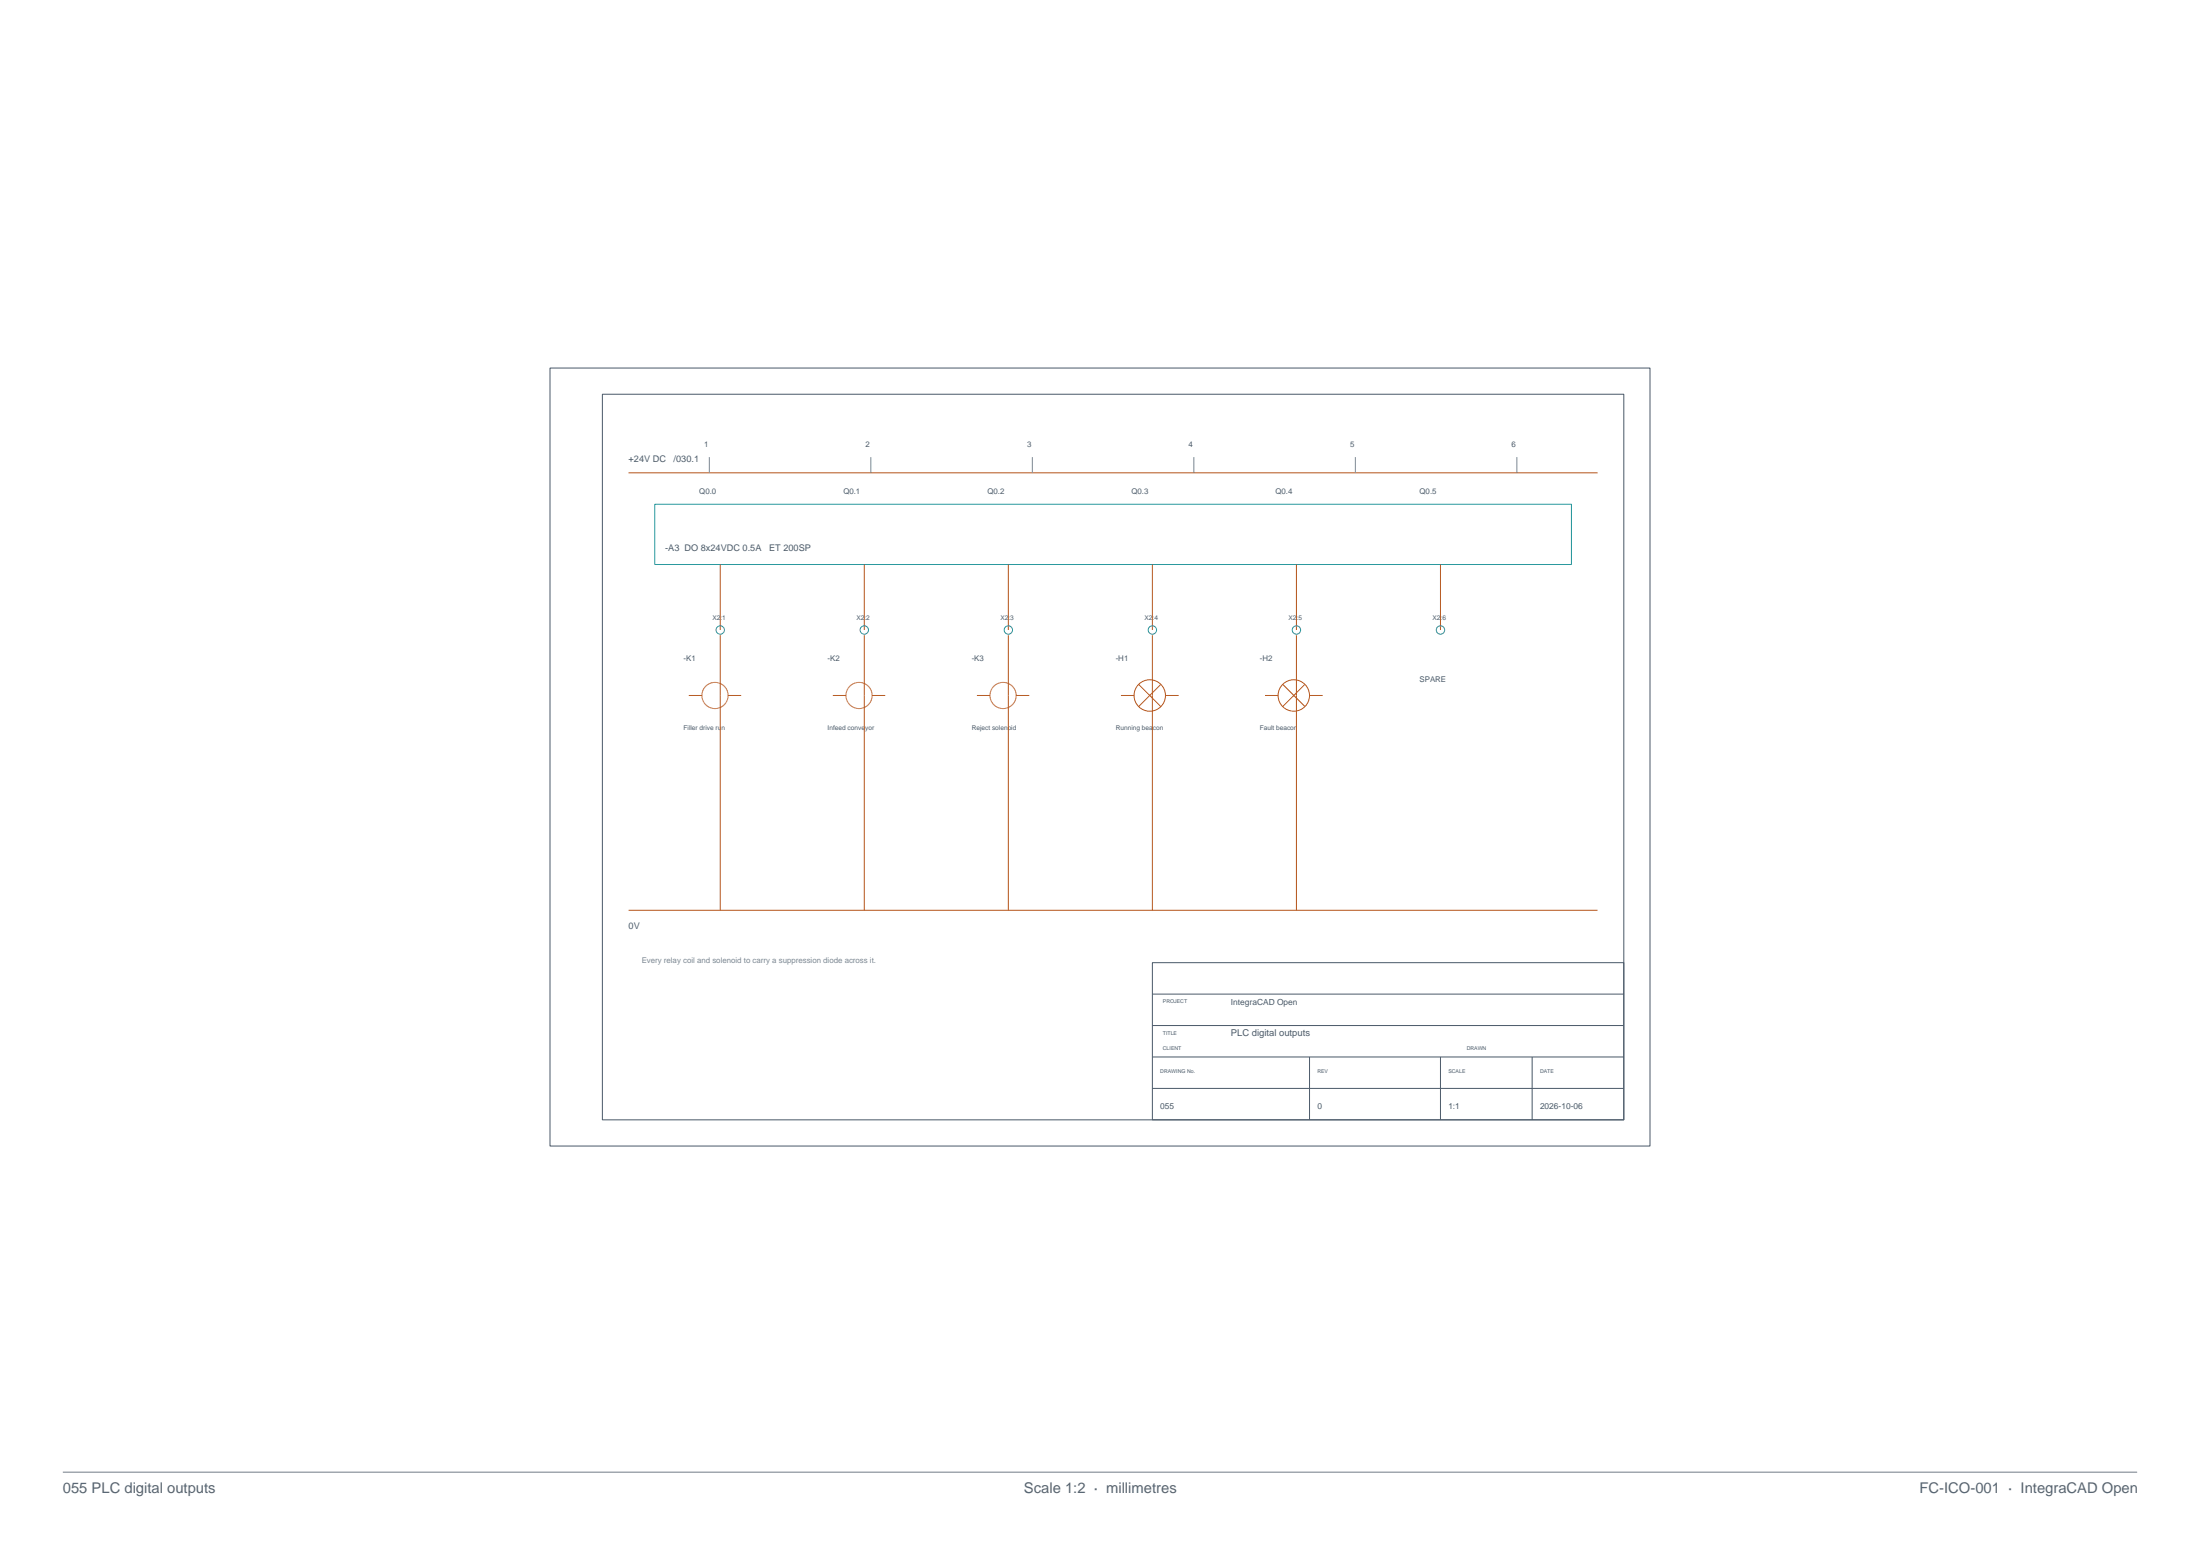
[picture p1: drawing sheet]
<svg xmlns="http://www.w3.org/2000/svg" width="420mm" height="297mm" viewBox="0 0 420 297" stroke-linecap="round" stroke-linejoin="round" font-family="sans-serif">
<path d="M105 70.2h210v148.5h-210zM115 75.2h195v138.5h-195zM220 183.8h90v30h-90zM220 195.8h90M220 189.8h90M220 207.8h90M220 201.8h90M250 201.8v12M275 201.8v12M292.5 201.8v12" fill="none" stroke="#4a5969" stroke-width=".19"/>
<g fill="none" stroke="#b5541a" stroke-width=".19">
<path d="M120 90.3h185M137.5 107.8v12.5M165 107.8v12.5M192.5 107.8v12.5M220 107.8v12.5M247.5 107.8v12.5M275 107.8v12.5M131.5 132.8h2.5M134 132.8l.2-1 .5-.8 .9-.6 .9-.1 .9 .1 .9 .6 .5 .8 .2 1M134 132.8l.2 .9 .6 .8 .8 .6 .9 .2 .9-.2 .8-.6 .6-.7 .2-1M137.5 121.3v52.4M139 132.8h2.5"/>
<path d="M159 132.8h2.5M161.5 132.8l.2-1 .5-.8 .9-.6 .9-.1 .9 .1 .9 .6 .5 .8 .2 1M161.5 132.8l.2 .9 .6 .8 .8 .6 .9 .2 .9-.2 .8-.6 .6-.7 .2-1M165 121.3v52.4M166.5 132.8h2.5M186.5 132.8h2.5M189 132.8l.2-1 .5-.8 .9-.6 .9-.1 .9 .1 .8 .6 .6 .7 .2 1.1M189 132.8l.2 .9 .5 .8 .9 .6 .9 .2 .9-.2 .8-.6 .6-.7 .2-1M192.5 121.3v52.4M194 132.8h2.5M214 132.8h2.5M217.4 130.7l4.2 4.2"/>
<path d="M220 121.3v52.4M221.6 130.7l-4.2 4.2M222.5 132.8h2.5M241.5 132.8h2.5M244.9 130.7l4.2 4.2M247.5 121.3v52.4M249.1 130.7l-4.2 4.2M250 132.8h2.5M120 173.7h185"/>
<circle cx="219.5" cy="132.7" r="3"/>
<circle cx="247" cy="132.7" r="3"/>
</g>
<path d="M135.4 87.2v3.1M166.3 87.2v3.1M197.1 87.2v3.1M227.9 87.2v3.1M258.7 87.2v3.1M289.6 87.2v3.1" fill="none" stroke="#7a8794" stroke-width=".19"/>
<g fill="none" stroke="#2b999e" stroke-width=".19">
<path d="M125 96.3h175v11.5h-175z"/>
<circle cx="137.5" cy="120.2" r=".8"/>
<circle cx="165" cy="120.2" r=".8"/>
<circle cx="192.5" cy="120.2" r=".8"/>
<circle cx="220" cy="120.2" r=".8"/>
<circle cx="247.5" cy="120.2" r=".8"/>
<circle cx="275" cy="120.2" r=".8"/>
</g>
<path d="M12 281h396" fill="none" stroke="#78828c" stroke-width=".2"/>
<g font-size="2.8" fill="#5a646e">
<text x="12" y="285">055 PLC digital outputs</text>
<text x="195.5" y="285">Scale 1:2 · millimetres</text>
<text x="366.5" y="285">FC-ICO-001 · IntegraCAD Open</text>
</g>
<text font-size="1.8" fill="#4a5a68" x="235" y="197.7">PLC digital outputs</text>
<g font-size="1.7" fill="#4a5a68">
<text x="120" y="88.2">+24V DC</text>
<text x="128.6" y="88.2">/030.1</text>
<text x="127" y="105.2">-A3 DO 8x24VDC 0.5A</text>
<text x="146.8" y="105.2">ET 200SP</text>
<text x="120" y="177.3">0V</text>
</g>
<g font-size="1.6" fill="#4a5a68">
<text x="235" y="191.7">IntegraCAD Open</text>
<text x="221.5" y="211.8">055</text>
<text x="251.5" y="211.8">0</text>
<text x="276.5" y="211.8">1:1</text>
<text x="294" y="211.8">2026-10-06</text>
</g>
<g font-size="1.5" fill="#4a5a68">
<text x="134.4" y="85.3">1</text>
<text x="165.3" y="85.3">2</text>
<text x="196.1" y="85.3">3</text>
<text x="226.9" y="85.3">4</text>
<text x="257.8" y="85.3">5</text>
<text x="288.6" y="85.3">6</text>
<text x="133.5" y="94.2">Q0.0</text>
<text x="161" y="94.2">Q0.1</text>
<text x="188.5" y="94.2">Q0.2</text>
<text x="216" y="94.2">Q0.3</text>
<text x="243.5" y="94.2">Q0.4</text>
<text x="271" y="94.2">Q0.5</text>
<text x="130.5" y="126.3">-K1</text>
<text x="158" y="126.3">-K2</text>
<text x="185.5" y="126.3">-K3</text>
<text x="213" y="126.3">-H1</text>
<text x="240.5" y="126.3">-H2</text>
<text x="271" y="130.3">SPARE</text>
</g>
<text font-size="1.5" fill="#7a8894" x="122.5" y="183.8">Every relay coil and solenoid to carry a suppression diode across it.</text>
<g font-size="1.2" fill="#4a5a68">
<text x="136" y="118.3">X2:1</text>
<text x="163.5" y="118.3">X2:2</text>
<text x="191" y="118.3">X2:3</text>
<text x="218.5" y="118.3">X2:4</text>
<text x="246" y="118.3">X2:5</text>
<text x="273.5" y="118.3">X2:6</text>
<text x="130.5" y="139.3">Filler drive run</text>
<text x="158" y="139.3">Infeed conveyor</text>
<text x="185.5" y="139.3">Reject solenoid</text>
<text x="213" y="139.3">Running beacon</text>
<text x="240.5" y="139.3">Fault beacon</text>
</g>
<g font-size="1" fill="#4a5a68">
<text x="222" y="191.5">PROJECT</text>
<text x="222" y="197.5">TITLE</text>
<text x="222" y="200.5">CLIENT</text>
<text x="280" y="200.5">DRAWN</text>
<text x="221.5" y="204.8">DRAWING No.</text>
<text x="251.5" y="204.8">REV</text>
<text x="276.5" y="204.8">SCALE</text>
<text x="294" y="204.8">DATE</text>
</g>
</svg>
